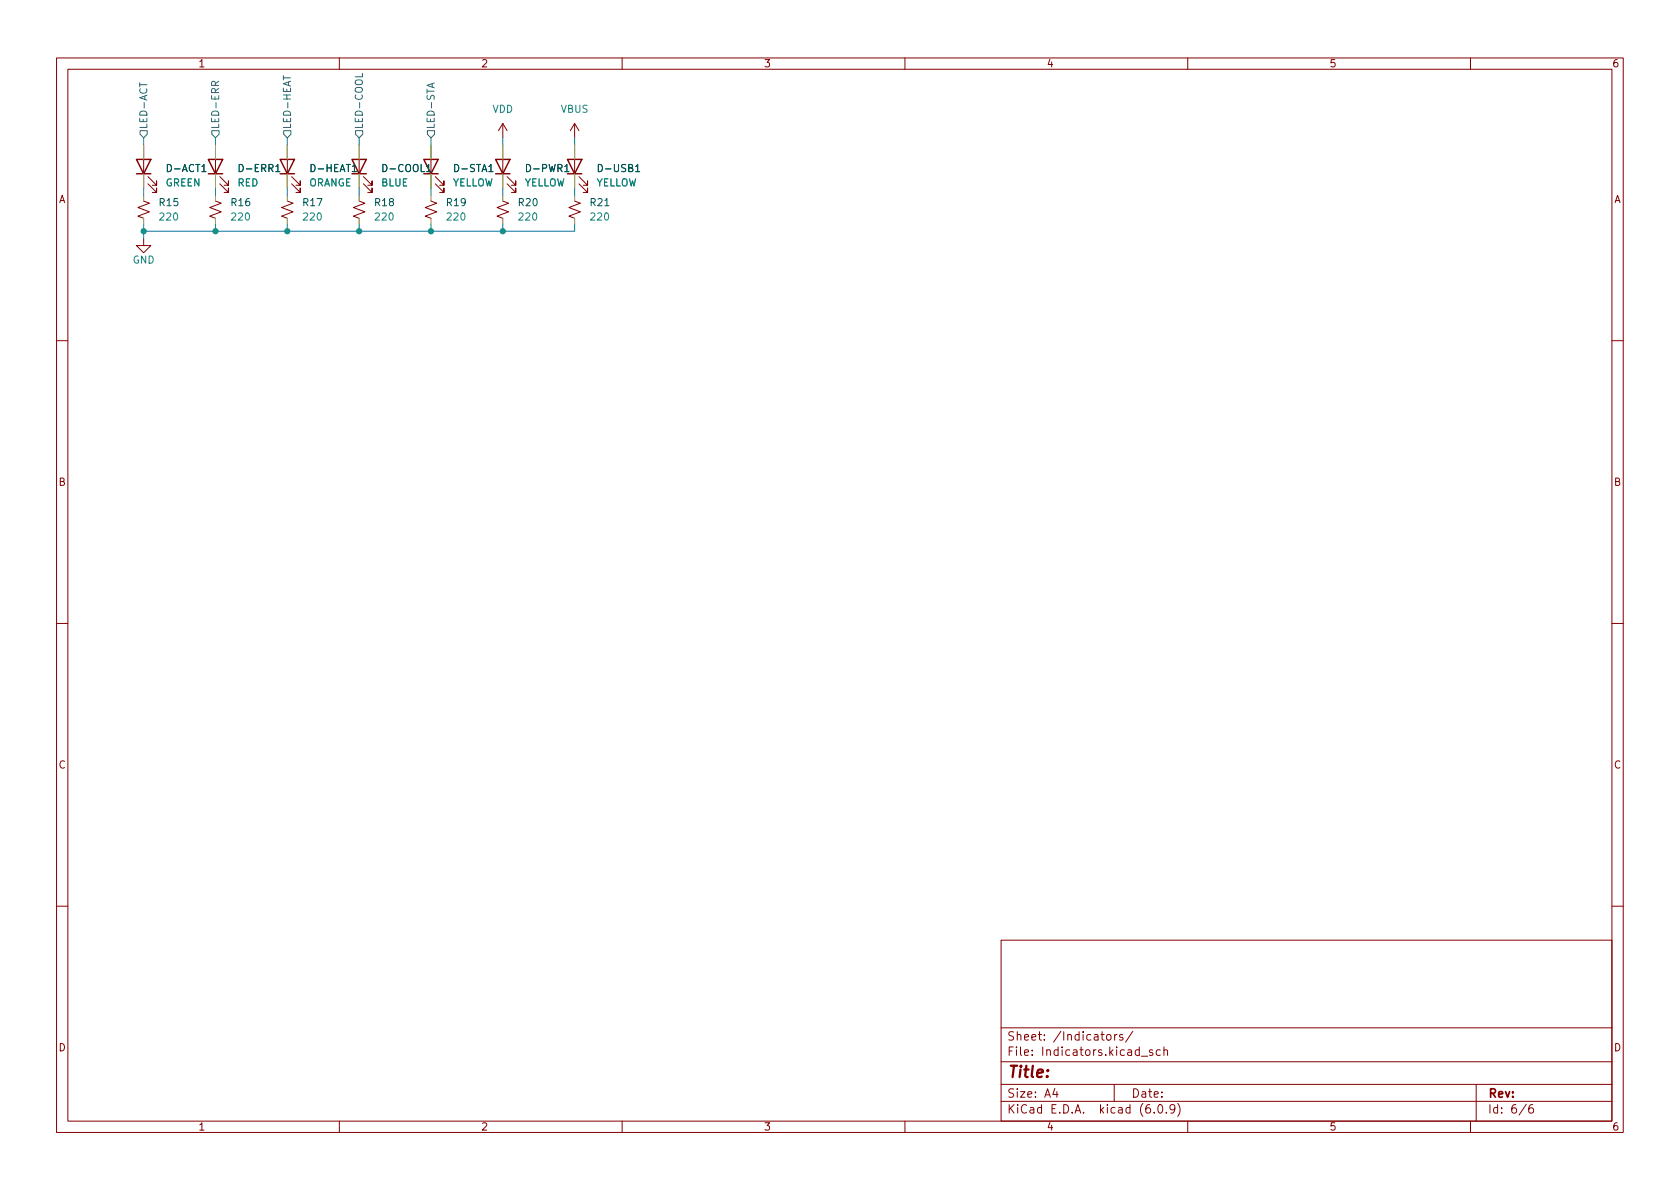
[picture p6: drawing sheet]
<svg xmlns="http://www.w3.org/2000/svg" width="297mm" height="210mm" viewBox="0 0 297 210" stroke-linecap="round" stroke-linejoin="round" font-family="sans-serif">
<g fill="none" stroke="#840000" stroke-width=".18">
<path d="M10 10.2h277v190.1h-277zM12 12.2h273v186.1h-273zM60 10.2v2M110 10.2v2M160 10.2v2M210 10.2v2M260 10.2v2M25.4 35.6l1 .3-2 .8 2 .8-2 .7 1 .4M25.4 28.2v2.5M26.2 32.5l1.5 1.5v-.7v.7h-.8M26.2 31.2l1.5 1.6v-.8v.8h-.8M38.1 35.6l1 .3-2 .8 2 .8-2 .7 1 .4"/>
<path d="M38.1 28.2v2.5M38.9 32.5l1.5 1.5v-.7v.7h-.8M38.9 31.2l1.5 1.6v-.8v.8h-.8M50.8 35.6l1 .3-2 .8 2 .8-2 .7 1 .4M50.8 28.2v2.5M51.6 32.5l1.5 1.5v-.7v.7h-.8M51.6 31.2l1.5 1.6v-.8v.8h-.8M63.5 35.6l1 .3-2 .8 2 .8-2 .7 1 .4M63.5 28.2v2.5M64.3 32.5l1.5 1.5v-.7v.7h-.8M64.3 31.2l1.5 1.6v-.8v.8h-.8M76.2 35.6l1 .3-2 .8 2 .8-2 .7 1 .4"/>
<path d="M76.2 28.2v2.5M77 32.5l1.5 1.5v-.7v.7h-.8M77 31.2l1.5 1.6v-.8v.8h-.8M88.9 35.6l1 .3-2 .8 2 .8-2 .7 1 .4M88.9 21.8v2.6M88.9 28.2v2.5M88.9 21.8l-.8 1.3M88.9 21.8l.8 1.3M89.7 32.5l1.5 1.5v-.7v.7h-.8M89.7 31.2l1.5 1.6v-.8v.8h-.8M101.6 35.6l1 .3-2 .8 2 .8-2 .7 1 .4M101.6 21.8v2.6"/>
<path d="M101.6 28.2v2.5M101.6 21.8l-.8 1.3M101.6 21.8l.8 1.3M102.4 32.5l1.5 1.5v-.7v.7h-.8M102.4 31.2l1.5 1.6v-.8v.8h-.8M25.4 42.2v1.2h1.3l-1.3 1.3-1.3-1.3h1.3M10 60.2h2M285 60.2h2M10 110.2h2M285 110.2h2M10 160.2h2M177 166.3h108v32h-108z"/>
<path d="M285 160.2h2M60 198.3v2M110 198.3v2M160 198.3v2M177 194.8h108M177 191.8h108M177 187.8h108M177 181.8h108M186.5 192.5l-.4 1h1M186.9 193v1M195.7 183.1l.2-.2 .5 .2v.5l-.1 .3h-.4l-.2-.1zM197 191.8v3"/>
<path d="M197.1 182.9v1M197.5 182.9l-.3 .1-.1 .2M198.5 183l-.4-.1-.2 .2 .1 .3 .5 .1v.4h-.6M200.3 182.4l-1.3 1.9M201.8 186.8h1.1M203.8 185.7l-.4-.1-.2 .2 .1 .3 .5 .1v.4h-.6M204.1 196.7v.1M204.9 195.4l.2-.1a.81 .81 0 0 1 .6 .7 .81 .81 0 0 1-.3 .8h-.2a.81 .81 0 0 1-.6-.6 .81 .81 0 0 1 .3-.8zM205.1 185.7l-.4-.1-.3 .3v.4l.2 .3h.5M205.8 185.8l.2-.2 .4 .1v.9M205.8 185.1v1.5M206.2 196.7v.1"/>
<path d="M207.7 196l-.3 .3h-.3l-.2-.3 .1-.6 .4-.1 .2 .2a.99 .99 0 0 1-.3 1.3h-.3M208.2 195.1a1.72 1.72 0 0 1 0 2.3M210 198.3v2M260 198.3v2M261 191.8v6.5M269.9 195.3l-1.3 1.9M271 195.3a.6 .6 0 0 0-.7 .7v.5l.1 .3h.5l.2-.1 .1-.5-.2-.2-.4-.1-.3 .3"/>
</g>
<g fill="none" stroke="#840000" stroke-width=".25">
<path d="M24.1 28.2h2.6l-1.3 2.5zM24.1 30.7h2.6M36.8 28.2h2.6l-1.3 2.5zM36.8 30.7h2.6M49.5 28.2h2.6l-1.3 2.5zM49.5 30.7h2.6M62.2 28.2h2.6l-1.3 2.5zM62.2 30.7h2.6M74.9 28.2h2.6l-1.3 2.5zM74.9 30.7h2.6M87.6 28.2h2.6l-1.3 2.5zM87.6 30.7h2.6"/>
<path d="M100.3 28.2h2.6l-1.3 2.5zM100.3 30.7h2.6"/>
</g>
<g fill="none" stroke="#a0a006" stroke-width=".18">
<path d="M25.4 25.6v2.6M25.4 30.7v2.6M25.4 34.5v1.1M25.4 38.6v1M38.1 25.6v2.6M38.1 30.7v2.6M38.1 34.5v1.1M38.1 38.6v1M50.8 25.6v2.6M50.8 30.7v2.6M50.8 34.5v1.1M50.8 38.6v1"/>
<path d="M63.5 25.6v2.6M63.5 30.7v2.6M63.5 34.5v1.1M63.5 38.6v1M76.2 25.6v2.6M76.2 30.7v2.6M76.2 34.5v1.1M76.2 38.6v1M88.9 25.6v2.6M88.9 30.7v2.6M88.9 34.5v1.1M88.9 38.6v1"/>
<path d="M101.6 25.6v2.6M101.6 30.7v2.6M101.6 34.5v1.1M101.6 38.6v1"/>
</g>
<path d="M35.7 30.4h.7M48.8 30.4h.7M62.3 30.4h.7M75.4 30.4h.8M86.4 30.4h.8M99.9 30.4h.7M112.4 30.4h.7" fill="none" stroke="#005550" stroke-width=".18"/>
<path d="M24.7 14.6v.7M38.1 15.1l-.1-.6-.2-.1h-.3l-.1 .7h1.3M38.7 14.4l-.6 .4M50.1 13.4v.7M64.1 13v.6h-1.3M76.4 14.8v.6M76.8 14.7l-1.3 .4 1.3 .4M24.8 23.1h1.2v.6l-.6 .7-.6-.7zM37.5 23.1h1.2v.6l-.6 .7-.6-.7zM50.2 23.1h1.2v.6l-.6 .7-.6-.7zM62.9 23.1h1.2v.6l-.6 .7-.6-.7zM75.6 23.1h1.2v.6l-.6 .7-.6-.7z" fill="none" stroke="#345372" stroke-width=".18"/>
<g fill="none" stroke="#0a73a0" stroke-width=".18">
<path d="M25.4 24.4v1.2M25.4 33.3v1.2M25.4 39.6v2.6M38.1 24.4v1.2M38.1 33.3v1.2M38.1 39.6v1.3M50.8 24.4v1.2M50.8 33.3v1.2M50.8 39.6v1.3M63.5 24.4v1.2M63.5 33.3v1.2M63.5 39.6v1.3"/>
<path d="M76.2 24.4v1.2M76.2 33.3v1.2M76.2 39.6v1.3M88.9 24.4v1.2M88.9 33.3v1.2M88.9 39.6v1.3M101.6 39.6v1.3h-76.2M101.6 24.4v1.2M101.6 33.3v1.2"/>
</g>
<g fill="#028f99" stroke="#028f99" stroke-width=".18">
<circle cx="38.1" cy="40.9" r=".46"/>
<circle cx="25.4" cy="40.9" r=".46"/>
<circle cx="50.8" cy="40.9" r=".46"/>
<circle cx="63.5" cy="40.9" r=".46"/>
<circle cx="76.2" cy="40.9" r=".46"/>
<circle cx="88.9" cy="40.9" r=".46"/>
</g>
<text font-size="2.8" fill="#840000" x="178" y="190.6">Title:</text>
<g font-size="2.1" fill="#840000">
<text x="178" y="184">Sheet: /Indicators/</text>
<text x="178" y="186.7">File: Indicators.kicad_sch</text>
<text x="178" y="196.9">KiCad E.D.A. kicad (6.0.9)</text>
<text x="178" y="194.1">Size: A4</text>
<text x="200" y="194.1">Date:</text>
<text x="263" y="194.1">Rev:</text>
<text x="263" y="196.9">Id: 6/6</text>
</g>
<g font-size="1.8" fill="#840000">
<text x="35" y="11.9">1</text>
<text x="85" y="11.9">2</text>
<text x="135" y="11.9">3</text>
<text x="185" y="11.9">4</text>
<text x="235" y="11.9">5</text>
<text x="285" y="11.9">6</text>
<text x="10.3" y="35.9">A</text>
<text x="285.3" y="35.9">A</text>
<text x="10.3" y="85.9">B</text>
<text x="285.3" y="85.9">B</text>
<text x="10.3" y="135.9">C</text>
<text x="285.3" y="135.9">C</text>
<text x="10.3" y="185.9">D</text>
<text x="285.3" y="185.9">D</text>
<text x="35" y="199.9">1</text>
<text x="85" y="199.9">2</text>
<text x="135" y="199.9">3</text>
<text x="185" y="199.9">4</text>
<text x="235" y="199.9">5</text>
<text x="285" y="199.9">6</text>
</g>
<g font-size="1.8" fill="#345372">
<text x="26" y="22.9" transform="rotate(-90 26 22.9)">LED-ACT</text>
<text x="38.7" y="22.9" transform="rotate(-90 38.7 22.9)">LED-ERR</text>
<text x="51.4" y="22.9" transform="rotate(-90 51.4 22.9)">LED-HEAT</text>
<text x="64.1" y="22.9" transform="rotate(-90 64.1 22.9)">LED-COOL</text>
<text x="76.8" y="22.9" transform="rotate(-90 76.8 22.9)">LED-STA</text>
</g>
<g font-size="1.8" fill="#128875">
<text x="87" y="19.9">VDD</text>
<text x="99.1" y="19.9">VBUS</text>
<text x="29.2" y="33">GREEN</text>
<text x="42" y="33">RED</text>
<text x="54.5" y="33">ORANGE</text>
<text x="67.4" y="33">BLUE</text>
<text x="79.8" y="33">YELLOW</text>
<text x="92.5" y="33">YELLOW</text>
<text x="105.2" y="33">YELLOW</text>
<text x="28.4" y="39">220</text>
<text x="41.1" y="39">220</text>
<text x="53.8" y="39">220</text>
<text x="66.5" y="39">220</text>
<text x="79.2" y="39">220</text>
<text x="91.9" y="39">220</text>
<text x="104.6" y="39">220</text>
<text x="23.4" y="46.6">GND</text>
</g>
<g font-size="1.8" fill="#005550">
<text x="29.7" y="30.4">D-ACT1</text>
<text x="42.6" y="30.4">D-ERR1</text>
<text x="55.2" y="30.4">D-HEAT1</text>
<text x="67.9" y="30.4">D-COOL1</text>
<text x="80.6" y="30.4">D-STA1</text>
<text x="93.3" y="30.4">D-PWR1</text>
<text x="106.1" y="30.4">D-USB1</text>
<text x="28.2" y="36.4">R15</text>
<text x="40.9" y="36.4">R16</text>
<text x="53.6" y="36.4">R17</text>
<text x="66.3" y="36.4">R18</text>
<text x="79" y="36.4">R19</text>
<text x="91.7" y="36.4">R20</text>
<text x="104.4" y="36.4">R21</text>
</g>
</svg>
